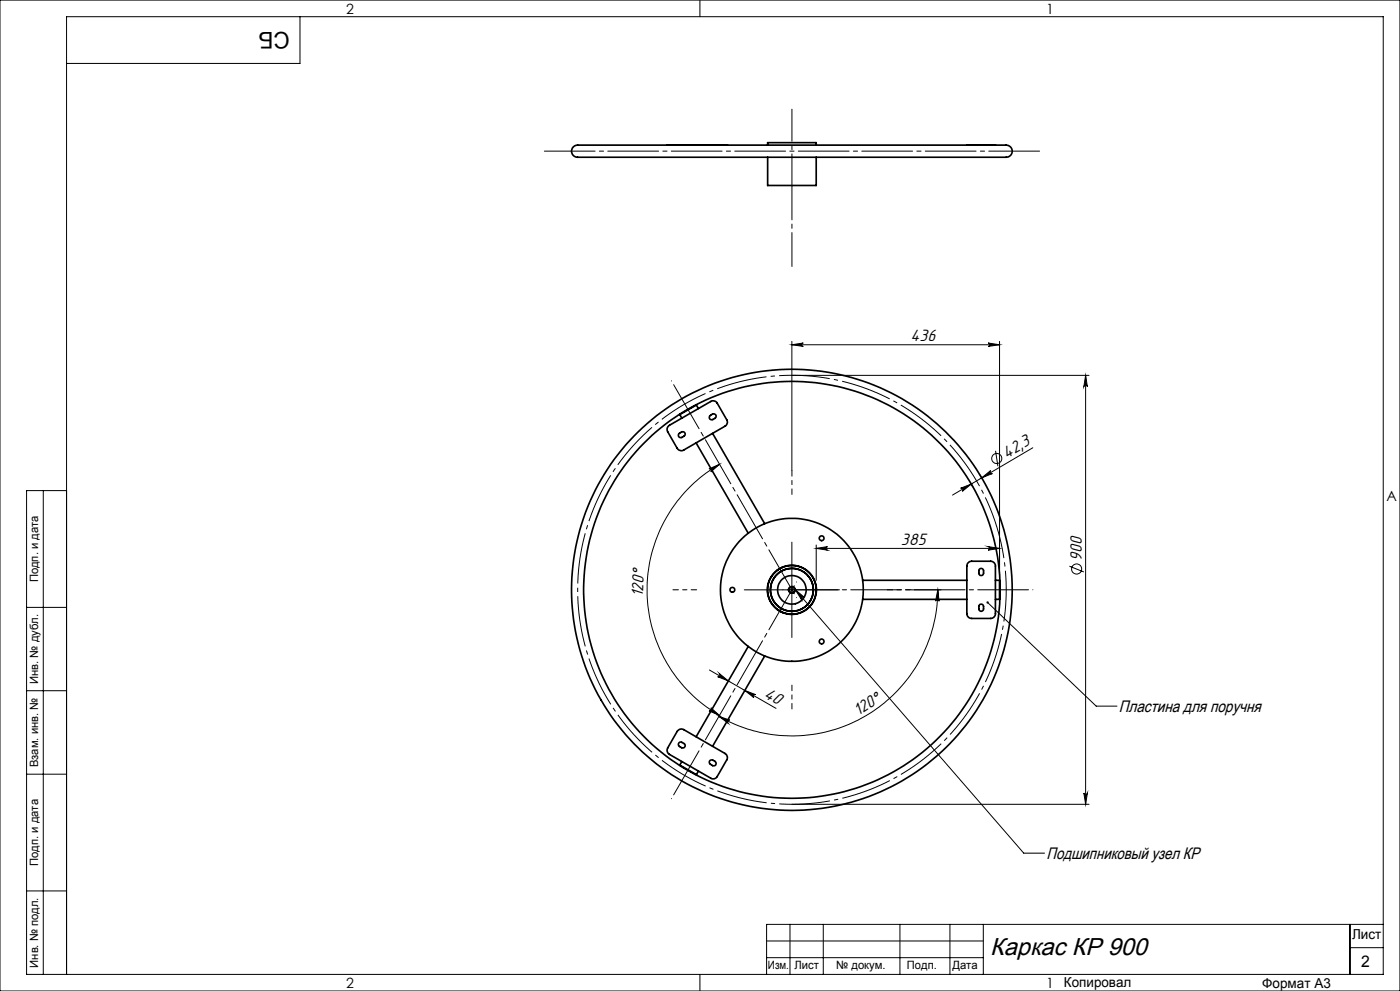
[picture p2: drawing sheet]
<svg xmlns="http://www.w3.org/2000/svg" width="420mm" height="297mm" viewBox="0 0 420 297" stroke-linecap="round" stroke-linejoin="round" font-family="sans-serif">
<g fill="none" stroke="#000" stroke-width=".3">
<path d="M0 0h420v297h-420zM90 5v14h-70M210 0v5M237.6 102.3v38.7M237.6 103.3h62.3M237.6 103.3l3.4-.5a.51 .51 0 0 0-.5 .5 .51 .51 0 0 0 .5 .5zM237.6 112.5h89.1M296.4 102.8l3.5 .5-3.5 .5a.51 .51 0 0 0 .5-.5 .51 .51 0 0 0-.5-.5zM299.9 102.3v71.6M325.7 112.5l.5 3.4a.53 .53 0 0 0-.5-.5 .53 .53 0 0 0-.5 .5zM325.7 112.5v128.5M215.8 139.2a43.5 43.5 0 0 0 0 75.2"/>
<path d="M298.7 135.1l.7 4.6M309.8 134.2l-18.4 10.9M13 147v145M20 147h-12v145h407v-287h-395v287M212.7 140.5l3.1-1.3-2.5 2.2a.52 .52 0 0 0 .1-.7 .52 .52 0 0 0-.7-.2zM288.2 146.3l3.2-1.2-2.7 2.1a.53 .53 0 0 0 .2-.7 .53 .53 0 0 0-.7-.2zM291.4 145.1l.5 .8M291.4 145.1l-5.6 3.3M294 142.3l.5 .9M294.5 143.2l2.7-2.2a.51 .51 0 0 0-.2 .7 .51 .51 0 0 0 .7 .2zM223.3 176.8h28.5M237.6 162.5v28.6"/>
<path d="M238.6 176.8l68.5 78.9h6.3M238.6 176.8l2.7 2.2a.54 .54 0 0 0-.8 0 .54 .54 0 0 0 0 .7zM244.9 163.3v10.6M244.9 164.4h55M244.9 164.4l3.3-.6a.53 .53 0 0 0-.5 .6 .53 .53 0 0 0 .5 .5zM273.3 176.8h9M281.3 176.8l.4 3.4a.53 .53 0 0 0-.5-.5 .53 .53 0 0 0-.5 .5zM281.3 176.8a43.8 43.8 0 0 1-65.6 37.9M296.4 163.8l3.5 .6-3.5 .5a.53 .53 0 0 0 .5-.5 .53 .53 0 0 0-.5-.6zM320.8 169.7l4.4 1.7M8 182h12M296.3 180.5l32.6 31.1h6.2"/>
<path d="M8 207h12M212.8 200.8l20 11.5M213.3 212.1l2.5 2.3-3.1-1.4a.54 .54 0 0 0 .7-.2 .54 .54 0 0 0-.1-.7zM215.7 214.7l3.2 1.1a.52 .52 0 0 0-.7 .2 .52 .52 0 0 0 .2 .7zM215.8 201.9l2.7 2.2-3.2-1.3a.53 .53 0 0 0 .7-.2 .53 .53 0 0 0-.2-.7zM223.4 206.9l3.3 1.3a.52 .52 0 0 0-.7 .2 .52 .52 0 0 0 .2 .7zM8 232h12M325.2 237.7a.53 .53 0 0 0 .5 .5 .53 .53 0 0 0 .5-.5l-.5 3.3zM237.6 241h89.1M8 267h12M237 277v15M247 277v15"/>
<path d="M270 277v15M285 277v15M295 277v15M405 277v15M415 277h-185v15M210 292v5M230 282h65M230 287h65M405 284h10"/>
<circle cx="299" cy="137.4" r="1.51"/>
<circle cx="323" cy="170.5" r="1.53"/>
</g>
<path d="M299.1 158a64.3 64.3 0 0 0-107.8-25.9 64.3 64.3 0 0 0 29.6 106.8 64.3 64.3 0 0 0 79.1-77.7l-.9-3.2" fill="none" stroke="#000" stroke-width=".3" stroke-dasharray="15.2 1.3 1.3 1.3" stroke-dashoffset="5.7" stroke-linecap="butt"/>
<path d="M234.9 176.8h75M238.9 179.1l-37.5-64.9M238.9 174.4l-37.5 65" fill="none" stroke="#000" stroke-width=".3" stroke-dasharray="15.2 1.3 1.3 1.3" stroke-dashoffset="-1.3"/>
<path d="M237.6 148.2v-7.2M209 176.8h-7.1M266.2 176.8h7.1M237.6 205.3v7.2" fill="none" stroke="#000" stroke-width=".3" stroke-dasharray="15.2 1.3 1.3 1.3" stroke-dashoffset="13.6"/>
<path d="M237.6 55.7v-23" fill="none" stroke="#000" stroke-width=".3" stroke-dasharray="15.2 1.3 1.3 1.3" stroke-dashoffset="5.6"/>
<path d="M237.6 79.9v-24.2" fill="none" stroke="#000" stroke-width=".3" stroke-dasharray="15.2 1.3 1.3 1.3" stroke-dashoffset="5.1"/>
<path d="M163.3 45.3h148.6" fill="none" stroke="#000" stroke-width=".3" stroke-dasharray="15.2 1.3 1.3 1.3"/>
<g fill="#000">
<path d="M325.7 112.5l.5 3.4a.53 .53 0 0 0-.5-.5 .53 .53 0 0 0-.5 .5zM325.2 237.7a.53 .53 0 0 0 .5 .5 .53 .53 0 0 0 .5-.5l-.5 3.3z"/>
<path d="M212.7 140.5l3.1-1.3-2.5 2.2a.52 .52 0 0 0 .1-.7 .52 .52 0 0 0-.7-.2zM213.3 212.1l2.5 2.3-3.1-1.4a.54 .54 0 0 0 .7-.2 .54 .54 0 0 0-.1-.7z"/>
<path d="M288.2 146.3l3.2-1.2-2.7 2.1a.53 .53 0 0 0 .2-.7 .53 .53 0 0 0-.7-.2zM294.5 143.2l2.7-2.2a.51 .51 0 0 0-.2 .7 .51 .51 0 0 0 .7 .2z"/>
<path d="M238.6 176.8l2.7 2.2a.54 .54 0 0 0-.8 0 .54 .54 0 0 0 0 .7zM296 180.3a.37 .37 0 0 0 0 .6 .37 .37 0 0 0 .6-.3 .37 .37 0 0 0-.5-.3l.2 .2z"/>
<path d="M244.9 164.4l3.3-.6a.53 .53 0 0 0-.5 .6 .53 .53 0 0 0 .5 .5zM296.4 163.8l3.5 .6-3.5 .5a.53 .53 0 0 0 .5-.5 .53 .53 0 0 0-.5-.6zM237.6 103.3l3.4-.5a.51 .51 0 0 0-.5 .5 .51 .51 0 0 0 .5 .5zM296.4 102.8l3.5 .5-3.5 .5a.51 .51 0 0 0 .5-.5 .51 .51 0 0 0-.5-.5z"/>
<path d="M215.8 201.9l2.7 2.2-3.2-1.3a.53 .53 0 0 0 .7-.2 .53 .53 0 0 0-.2-.7zM223.4 206.9l3.3 1.3a.52 .52 0 0 0-.7 .2 .52 .52 0 0 0 .2 .7z"/>
<path d="M215.7 214.7l3.2 1.1a.52 .52 0 0 0-.7 .2 .52 .52 0 0 0 .2 .7zM281.3 176.8l.4 3.4a.53 .53 0 0 0-.5-.5 .53 .53 0 0 0-.5 .5z"/>
</g>
<g fill="none" stroke="#000" stroke-width=".5">
<path d="M172.1 43.9a9.1 9.1 0 0 1 4.8-.4h124.1a1.92 1.92 0 0 1 2.5 1 1.92 1.92 0 0 1-1 2.5l-125.6 .1a9.1 9.1 0 0 1-4.8-.4 1.78 1.78 0 0 1 0-2.8zM200.8 43.5h-.7M200.8 43.5h12.4M200.8 43.5h.1M213.2 43.5h2M213.2 43.5h.1M215.2 43.5h2.8M215.2 43.5h.1M218 43.5h.2M218 43.5h.1M230.3 47.1v8.5h14.6v-8.5M230.3 43.5v-.7h14.6v.7"/>
<path d="M291.5 43.5h-1.4M291.5 43.5h5.7M291.5 43.5h.1M297.2 43.5h1.4M297.2 43.5h.1M200.4 127.8l12.8-7.5a1.44 1.44 0 0 1 2 .5l2.8 5a1.43 1.43 0 0 1-.5 1.9l-12.4 7.2a1.49 1.49 0 0 1-1.9-.5l-3-5.3v-.8zM203.7 130l.8-.5a.72 .72 0 0 1 .9 .2 .72 .72 0 0 1-.2 1l-.6 .4a.72 .72 0 0 1-.9-.2 .72 .72 0 0 1 0-.9zM208.8 132.7l15.7 27.1M209.5 122.4l-.6-1-5 2.8 .6 1.1M213 124.6l.7-.5a.74 .74 0 0 1 1.1 .3 .74 .74 0 0 1-.3 1l-.6 .3a.72 .72 0 0 1-1-.2 .72 .72 0 0 1 .1-.9zM213.8 129.9l15.6 27M234.8 170l-1.8 1"/>
<path d="M244.9 175.8v2M258.8 173.9h31.3M258.8 179.6h31.3M290.5 168.6l1-.4h5.7a1.45 1.45 0 0 1 1.4 1.4v14.3a1.45 1.45 0 0 1-1.4 1.4h-5.7a1.45 1.45 0 0 1-1.4-1.4v-14.3zM293.8 170.7a.71 .71 0 0 1 .8-.3 .71 .71 0 0 1 .5 .7v.7a.71 .71 0 0 1-.7 .7 .71 .71 0 0 1-.7-.7zM298.6 173.9h1.3v5.7h-1.3M224.5 193.7l-15.7 27.1M229.4 196.6l-15.6 27.1M233 182.6l1.8 1M293.9 181.2a.71 .71 0 0 1 .8-.1 .71 .71 0 0 1 .4 .7v.7a.71 .71 0 0 1-.7 .7 .71 .71 0 0 1-.7-.7v-.9zM203.3 219l.7-.5h.9l12.6 7.3a1.43 1.43 0 0 1 .5 1.9l-2.8 5a1.36 1.36 0 0 1-2 .5l-12.4-7.1a1.43 1.43 0 0 1-.5-1.9zM203.8 222.5l.6-.1 .8 .4a.72 .72 0 0 1 .2 1 .72 .72 0 0 1-.9 .3l-.9-.7v-.6z"/>
<path d="M204.5 228.2l-.6 1.1 5 2.9 .6-1.1M212.9 228l.8-.3 .8 .5a.74 .74 0 0 1 .2 1 .74 .74 0 0 1-1 .2l-.8-.6z"/>
<circle cx="219.7" cy="176.8" r=".72"/>
<circle cx="237.6" cy="176.8" r="21.4"/>
<circle cx="237.6" cy="176.8" r="7.3"/>
<circle cx="237.6" cy="176.8" r="1.01"/>
<circle cx="237.6" cy="176.8" r="4.3"/>
<circle cx="237.6" cy="176.8" r="6.4"/>
<circle cx="237.6" cy="176.8" r=".86"/>
<circle cx="237.6" cy="176.8" r="7.4"/>
<circle cx="237.6" cy="176.8" r="62.5"/>
<circle cx="237.6" cy="176.8" r="66.1"/>
<circle cx="246.5" cy="161.3" r=".72"/>
<circle cx="246.5" cy="192.2" r=".72"/>
</g>
<text font-size="7.3" x="297.1" y="286.1">Каркас КР 900</text>
<text font-size="6.9" x="86.9" y="9.4" transform="rotate(-180 86.9 9.4)">СБ</text>
<g font-size="5.1">
<text x="273.2" y="102.2">436</text>
<text x="302" y="137.5" transform="rotate(-31 302 137.5)">42,3</text>
<text x="270.2" y="163.2">385</text>
<text x="324.6" y="168" transform="rotate(-90 324.6 168)">900</text>
<text x="192.9" y="179" transform="rotate(-87 192.9 179)">120°</text>
<text x="229" y="208.8" transform="rotate(30 229 208.8)">40</text>
<text x="257.5" y="214.7" transform="rotate(-33 257.5 214.7)">120°</text>
</g>
<g font-size="5">
<text x="335.6" y="213.3">Пластина для поручня</text>
<text x="314" y="257.4">Подшипниковый узел КР</text>
</g>
<text font-size="4.8" x="408.3" y="289.7">2</text>
<g font-size="4.2">
<text x="103.8" y="4.2">2</text>
<text x="313.8" y="4.2">1</text>
<text x="415.9" y="150.2">A</text>
<text x="103.8" y="296.2">2</text>
<text x="313.8" y="296.2">1</text>
</g>
<g font-size="4.1">
<text x="405.6" y="281.5">Лист</text>
<text x="319.2" y="295.9">Копировал</text>
<text x="378.7" y="296">Формат А3</text>
</g>
<g font-size="3.4">
<text x="11.4" y="174.5" transform="rotate(-90 11.4 174.5)">Подп. и дата</text>
<text x="11.4" y="205" transform="rotate(-90 11.4 205)">Инв. № дубл.</text>
<text x="11.4" y="229.9" transform="rotate(-90 11.4 229.9)">Взам. инв. №</text>
<text x="11.4" y="259.5" transform="rotate(-90 11.4 259.5)">Подп. и дата</text>
<text x="11.4" y="290" transform="rotate(-90 11.4 290)">Инв. № подл.</text>
<text x="230.4" y="290.4">Изм.</text>
<text x="238.3" y="290.4">Лист</text>
<text x="250.9" y="290.4">№ докум.</text>
<text x="272.1" y="290.4">Подп.</text>
<text x="285.7" y="290.5">Дата</text>
</g>
</svg>
